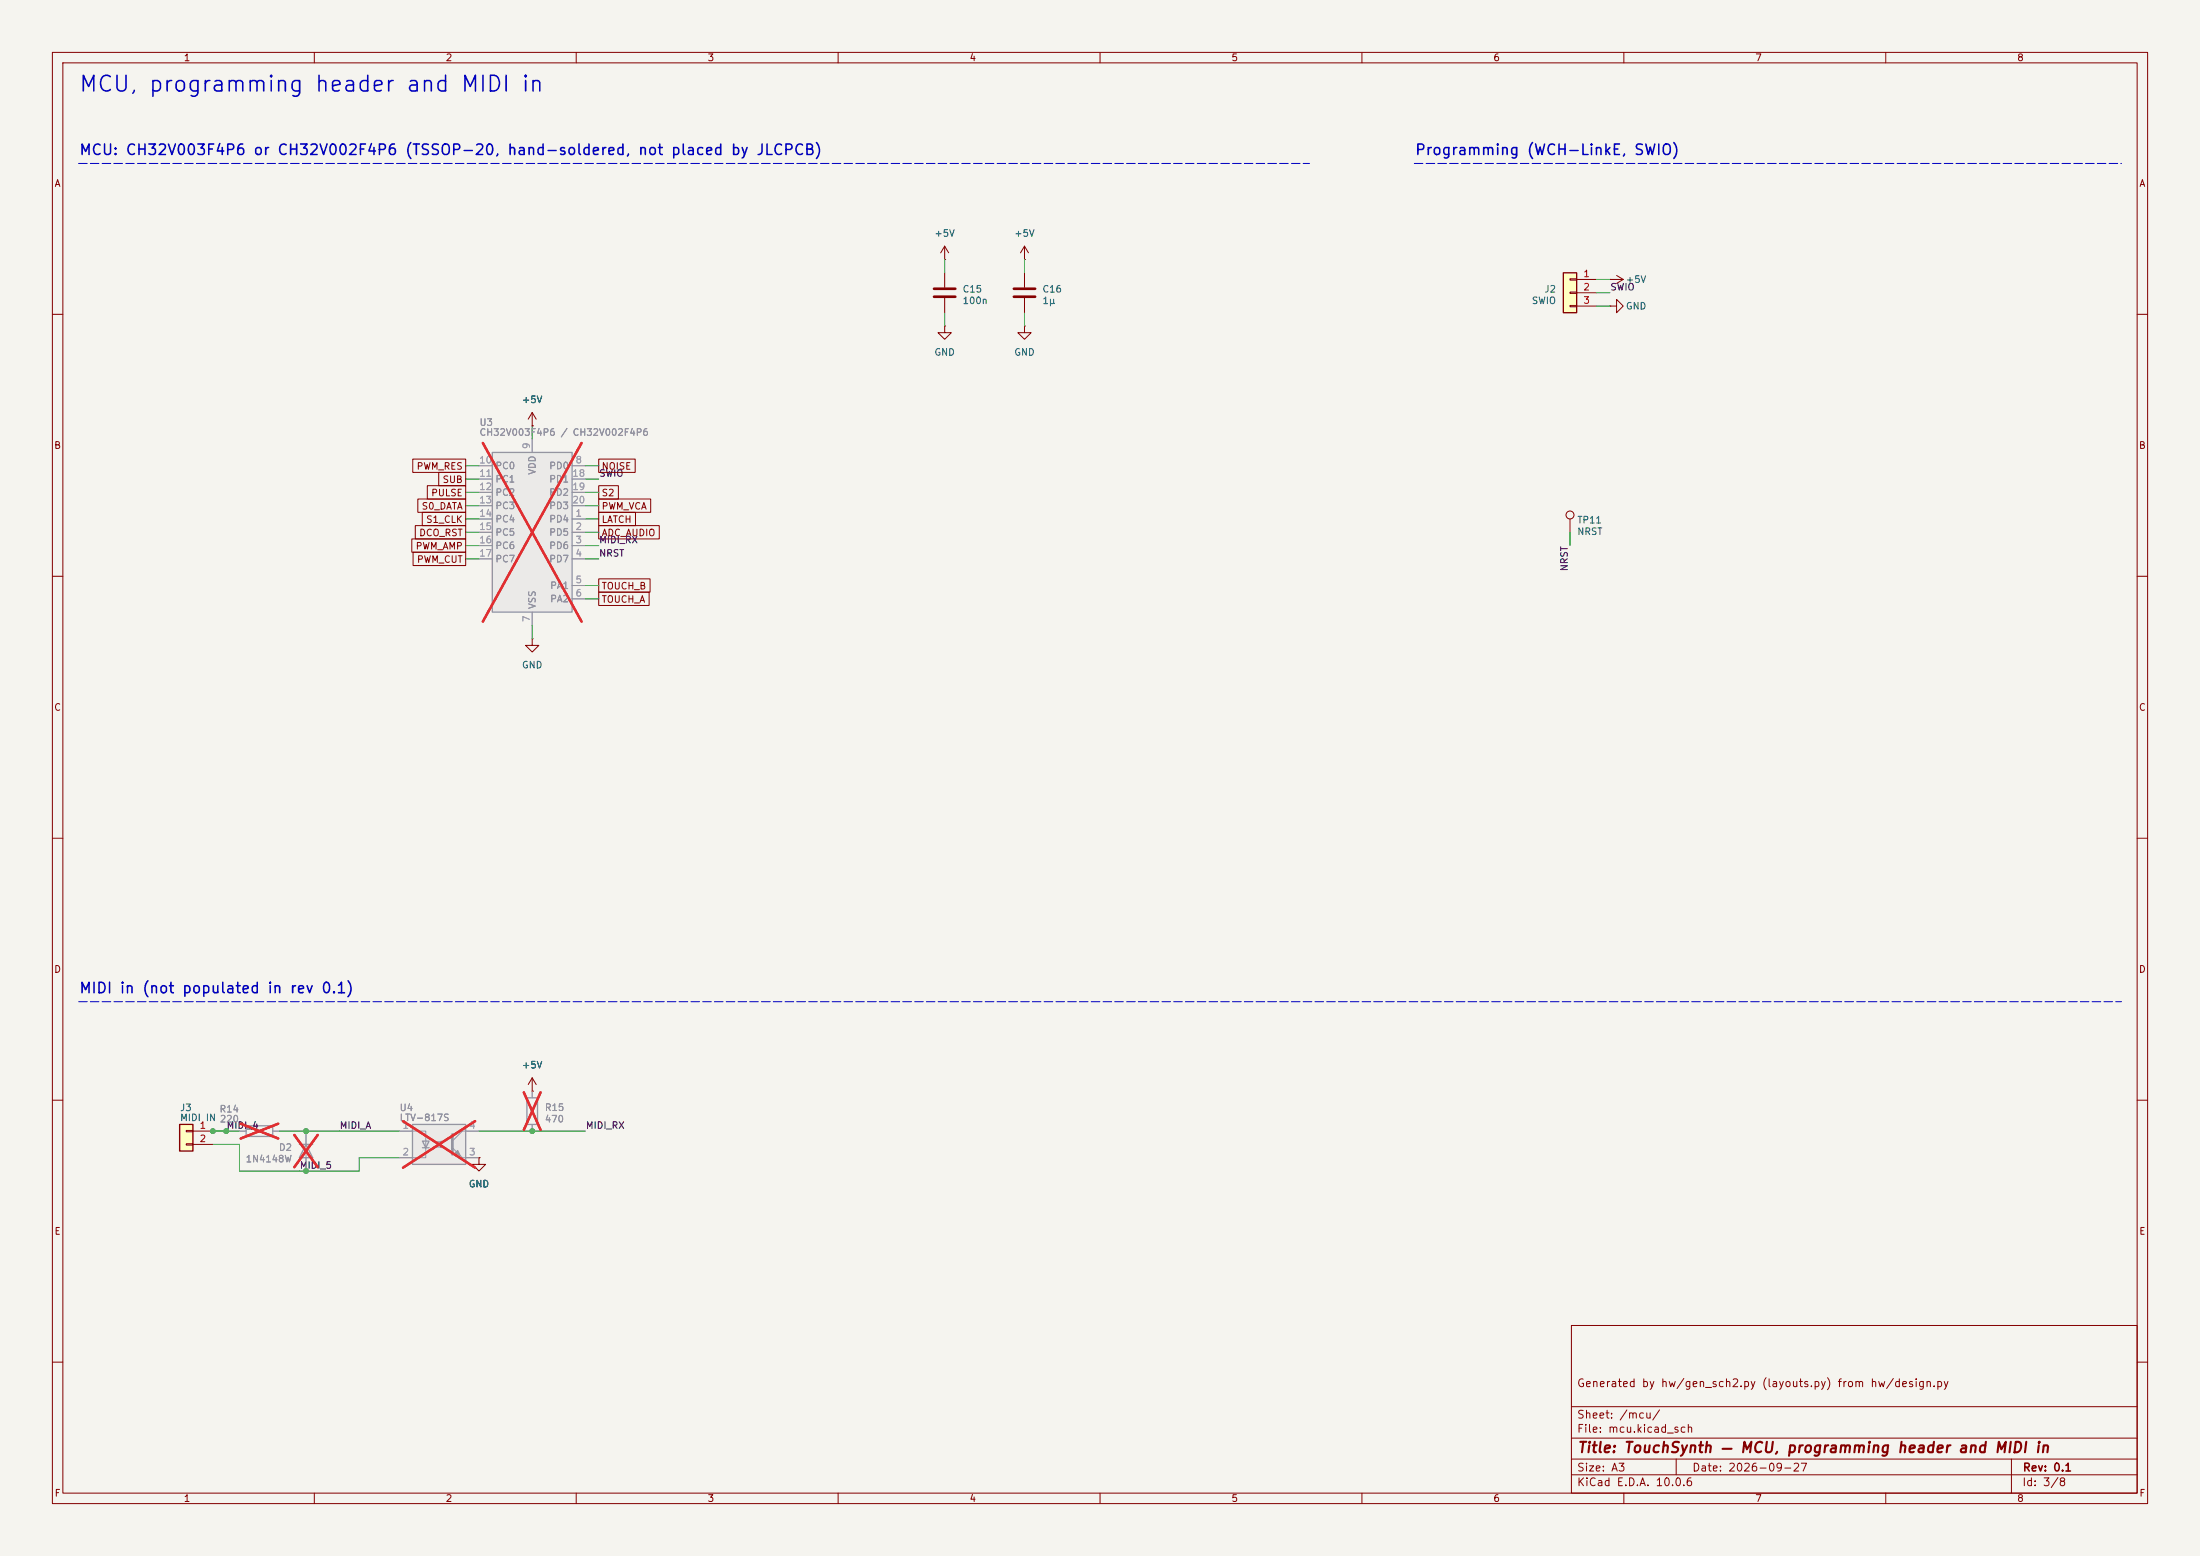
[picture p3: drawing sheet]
<svg xmlns="http://www.w3.org/2000/svg" width="420mm" height="297mm" viewBox="0 0 420 297" stroke-linecap="round" stroke-linejoin="round" font-family="sans-serif">
<path d="M0 0h420v297h-420z" fill="#f5f4ef" stroke="#f5f4ef" stroke-width=".19"/>
<g fill="none" stroke="#840000" stroke-width=".19">
<path d="M10 10h400v277h-400zM12 12h396v273h-396zM60 10v2M110 10v2M160 10v2M210 10v2M260 10v2M310 10v2M360 10v2M180.3 52.1v2.8M180.3 56.9v2.8M10 60h2"/>
<path d="M101.6 78.7l-.8 1.3M101.6 78.7l.8 1.3M101.6 78.7v2.6M408 60h2M101.6 81.3h.1M10 110h2M408 110h2M10 160h2M408 160h2M10 210h2M408 210h2M300 253h108v32h-108z"/>
<path d="M10 260h2M300 278.5h108M300 274.5h108M300 268.5h108M320 278.5v3M384 278.5v6.5M408 260h2M60 285v2M110 285v2M160 285v2M210 285v2M260 285v2"/>
<path d="M300 281.5h108M310 285v2M360 285v2"/>
</g>
<path d="M178.3 55.1h4.1M178.3 56.6h4.1" fill="none" stroke="#840000" stroke-width=".51"/>
<path d="M57.1 218.4h2.6M58.4 218.4l1.3 2.6h-2.6z" fill="none" stroke="#9c9b98" stroke-width=".25"/>
<path d="M58.4 215.9v7.6" fill="none" stroke="#9c9b98" stroke-width=".19"/>
<path d="M56.2 216.6l4.5 6.2M60.7 216.6l-4.5 6.2" fill="none" stroke="#e12e31" stroke-width=".46"/>
<path d="M298.4 52.1h2.6v7.6h-2.6z" fill="#ffffc2"/>
<path d="M298.4 52.1h2.6v7.6h-2.6z" fill="none" stroke="#840000" stroke-width=".25"/>
<g fill="none" stroke="#840000" stroke-width=".19">
<path d="M180.3 49.5h.1M180.3 47l-.7 1.3M180.3 47l.8 1.3M180.3 47v2.5M195.6 49.5h.1M195.6 47l-.8 1.3M195.6 47l.7 1.3M195.6 47v2.5M299.7 53.2h1.3v.3h-1.3zM299.7 55.8h1.3v.2h-1.3zM299.7 58.3h1.3v.2h-1.3zM301 53.3h3.8"/>
<path d="M301 55.9h3.8M301 58.4h3.8M307.3 58.4h1.3v-1.2l1.3 1.2-1.3 1.3v-1.3M307.3 58.4h.1M180.3 62.2v1.3h1.3l-1.3 1.3-1.2-1.3h1.2M180.3 62.2h.1M195.6 62.2v1.3h1.2l-1.2 1.3-1.3-1.3h1.3M195.6 62.2h.1M299.7 99.1v2.5"/>
<circle cx="299.7" cy="98.3" r=".76"/>
</g>
<path d="M47 214.9h5.1v2h-5.1z" fill="none" stroke="#9c9b98" stroke-width=".25"/>
<path d="M45.7 215.9h1.3M52.1 215.9h1.2" fill="none" stroke="#9c9b98" stroke-width=".19"/>
<path d="M45.9 214.5l7.2 2.8M53.1 214.5l-7.2 2.8" fill="none" stroke="#e12e31" stroke-width=".46"/>
<path d="M34.3 214.6h2.5v5.1h-2.5z" fill="#ffffc2"/>
<path d="M34.3 214.6h2.5v5.1h-2.5z" fill="none" stroke="#840000" stroke-width=".25"/>
<path d="M307.3 53.3h.1M307.3 53.3h2.6M308.6 52.6l1.3 .7M309.9 53.3l-1.3 .8M35.6 215.8h1.2v.2h-1.2zM35.6 218.3h1.2v.3h-1.2zM36.8 215.9h3.8M36.8 218.4h3.8M101.6 208.3h.1M101.6 205.7l-.8 1.3M101.6 205.7l.8 1.3M101.6 205.7v2.6" fill="none" stroke="#840000" stroke-width=".19"/>
<path d="M100.6 209.6h2v5h-2z" fill="none" stroke="#9c9b98" stroke-width=".25"/>
<path d="M101.6 208.3v1.3M101.6 214.6v1.3" fill="none" stroke="#9c9b98" stroke-width=".19"/>
<path d="M100 208.5l3.2 7.2M103.2 208.5l-3.2 7.2" fill="none" stroke="#e12e31" stroke-width=".46"/>
<path d="M94 86.4h15.2v30.4h-15.2z" fill="#ebeae8"/>
<path d="M94 86.4h15.2v30.4h-15.2z" fill="none" stroke="#9c9b98" stroke-width=".25"/>
<g fill="none" stroke="#9c9b98" stroke-width=".19">
<path d="M91.4 99.1h2.6M91.4 88.9h2.6M91.4 91.4h2.6M91.4 94h2.6M91.4 96.5h2.6M101.6 83.8v2.6M109.2 99.1h2.6M109.2 88.9h2.6M109.2 91.4h2.6M109.2 94h2.6M109.2 96.5h2.6M91.4 101.6h2.6"/>
<path d="M91.4 104.1h2.6M91.4 106.7h2.6M101.6 116.8v2.6M109.2 101.6h2.6M109.2 104.1h2.6M109.2 106.7h2.6M109.2 111.8h2.6M109.2 114.3h2.6"/>
</g>
<path d="M92.2 84.6l18.8 34M111 84.6l-18.8 34" fill="none" stroke="#e12e31" stroke-width=".46"/>
<path d="M101.6 121.9v1.3h1.3l-1.3 1.3-1.3-1.3h1.3M101.6 121.9h.1M91.4 221v1.2h1.3l-1.3 1.3-1.2-1.3h1.2M91.4 221h.1" fill="none" stroke="#840000" stroke-width=".19"/>
<path d="M78.7 214.6h10.2v7.6h-10.2z" fill="#ebeae8"/>
<path d="M78.7 214.6h10.2v7.6h-10.2zM80.6 217.8h1.3l-.6 1.3zM80.6 219.1h1.3" fill="none" stroke="#9c9b98" stroke-width=".25"/>
<g fill="none" stroke="#9c9b98" stroke-width=".19">
<path d="M91.4 99.1h2.6M91.4 88.9h2.6M91.4 91.4h2.6M91.4 94h2.6M91.4 96.5h2.6M101.6 83.8v2.6M109.2 99.1h2.6M109.2 88.9h2.6M109.2 91.4h2.6M109.2 94h2.6M109.2 96.5h2.6M91.4 101.6h2.6"/>
<path d="M91.4 104.1h2.6M91.4 106.7h2.6M101.6 116.8v2.6M109.2 101.6h2.6M109.2 104.1h2.6M109.2 106.7h2.6M109.2 111.8h2.6M109.2 114.3h2.6M45.7 215.9h1.3M52.1 215.9h1.2M58.4 215.9v2.5M76.2 215.9h5.1v3.3"/>
<path d="M81.3 219.1v1.9h-5.1M83.3 217.9h1.3l-.4 .2v-.3l.4 .1M83.3 218.9h1.3l-.4 .2v-.3l.4 .1M91.4 215.9h-3.1l-1.9 1.9M101.6 208.3v1.3M101.6 214.6v1.3M58.4 221v2.5M88.3 221h3.1"/>
</g>
<path d="M86.4 216.5v3.8" fill="none" stroke="#9c9b98" stroke-width=".51"/>
<g fill="#9c9b98" stroke="#9c9b98" stroke-width=".19">
<path d="M86.9 220.1l.5-.5 .5 1z"/>
<path d="M86.4 219.1l1.9 1.9z"/>
</g>
<path d="M92.2 84.6l18.8 34M111 84.6l-18.8 34M45.9 214.5l7.2 2.8M53.1 214.5l-7.2 2.8M56.2 216.6l4.5 6.2M60.7 216.6l-4.5 6.2M76.9 214l13.8 8.9M90.7 214l-13.8 8.9M100 208.5l3.2 7.2M103.2 208.5l-3.2 7.2" fill="none" stroke="#e12e31" stroke-width=".46"/>
<path d="M193.5 55.1h4.1M193.5 56.6h4.1" fill="none" stroke="#840000" stroke-width=".51"/>
<g fill="none" stroke="#840000" stroke-width=".19">
<path d="M195.6 52.1v2.8M195.6 56.9v2.8M78.8 87.6h10.1v2.6h-10.1zM79.8 95.2h9.1v2.6h-9.1zM80.6 97.8h8.3v2.5h-8.3zM81.6 92.7h7.3v2.6h-7.3zM83.8 90.2h5.1v2.5h-5.1zM101.6 81.3h.1M114.3 92.7h3.8v2.6h-3.8zM114.3 87.6h7v2.6h-7zM114.3 95.2h9.9v2.6h-9.9zM114.3 97.8h7v2.5h-7z"/>
<path d="M78.6 102.9h10.3v2.5h-10.3zM78.9 105.4h10v2.6h-10zM79.3 100.3h9.6v2.6h-9.6zM114.3 113h9.6v2.6h-9.6zM114.3 100.3h11.6v2.6h-11.6zM114.3 110.5h9.8v2.5h-9.8zM101.6 208.3h.1M91.4 221h.1"/>
</g>
<path d="M15 31.2h235M270 31.2h135M15 191.2h390" fill="none" stroke="#0000c2" stroke-width=".19" stroke-dasharray="1.6 .6"/>
<g fill="none" stroke="#009600" stroke-width=".19">
<path d="M180.3 49.5v2.6M180.3 59.7v2.5M195.6 49.5v2.6M195.6 59.7v2.5M304.8 55.9h2.5M304.8 53.3h2.5M304.8 58.4h2.5M88.9 99.1h2.5M88.9 88.9h2.5M88.9 91.4h2.5M88.9 94h2.5M88.9 96.5h2.5"/>
<path d="M101.6 81.3v2.5M111.8 99.1h2.5M111.8 88.9h2.5M111.8 91.4h2.5M111.8 94h2.5M111.8 96.5h2.5M88.9 106.7h2.5M88.9 104.1h2.5M88.9 101.6h2.5M101.6 119.4v2.5M111.8 106.7h2.5M111.8 104.1h2.5"/>
<path d="M111.8 101.6h2.5M111.8 114.3h2.5M111.8 111.8h2.5M299.7 101.6v2.5M40.6 215.9h5.1M40.6 218.4h5.1v5.1h22.9v-2.5h7.6M53.3 215.9h22.9M91.4 215.9h20.4"/>
</g>
<g fill="#009600" stroke="#009600" stroke-width=".19">
<circle cx="101.6" cy="215.9" r=".46"/>
<circle cx="58.4" cy="223.5" r=".46"/>
<circle cx="58.4" cy="215.9" r=".46"/>
<circle cx="40.6" cy="215.9" r=".46"/>
<circle cx="43.2" cy="215.9" r=".46"/>
</g>
<text font-size="3" fill="#0000c2" x="14.9" y="18.3">MCU, programming header and MIDI in</text>
<g font-size="2" fill="#0000c2">
<text x="15" y="30.1">MCU: CH32V003F4P6 or CH32V002F4P6 (TSSOP-20, hand-soldered, not placed by JLCPCB)</text>
<text x="270" y="30.1">Programming (WCH-LinkE, SWIO)</text>
<text x="15" y="190.1">MIDI in (not populated in rev 0.1)</text>
</g>
<text font-size="2" fill="#840000" x="301" y="277.8">Title: TouchSynth — MCU, programming header and MIDI in</text>
<g font-size="1.5" fill="#840000">
<text x="300.9" y="265.1">Generated by hw/gen_sch2.py (layouts.py) from hw/design.py</text>
<text x="300.9" y="273.8">File: mcu.kicad_sch</text>
<text x="300.9" y="271.1">Sheet: /mcu/</text>
<text x="300.9" y="281.2">Size: A3</text>
<text x="322.9" y="281.2">Date: 2026-09-27</text>
<text x="386" y="281.2">Rev: 0.1</text>
<text x="300.9" y="284">KiCad E.D.A. 10.0.6</text>
<text x="385.9" y="284">Id: 3/8</text>
</g>
<g font-size="1.3" fill="#840000">
<text x="35" y="12">1</text>
<text x="85" y="12">2</text>
<text x="135" y="12">3</text>
<text x="185" y="12">4</text>
<text x="235" y="12">5</text>
<text x="285" y="12">6</text>
<text x="335" y="12">7</text>
<text x="385" y="12">8</text>
<text x="10.3" y="36">A</text>
<text x="408.3" y="36">A</text>
<text x="10.2" y="86">B</text>
<text x="79.4" y="90">PWM_RES</text>
<text x="114.7" y="90">NOISE</text>
<text x="408.2" y="86">B</text>
<text x="82.2" y="95">PULSE</text>
<text x="84.4" y="92.5">SUB</text>
<text x="114.7" y="95">S2</text>
<text x="80.4" y="97.6">S0_DATA</text>
<text x="81.2" y="100.1">S1_CLK</text>
<text x="114.7" y="97.6">PWM_VCA</text>
<text x="114.7" y="100.1">LATCH</text>
<text x="79.2" y="105.2">PWM_AMP</text>
<text x="79.5" y="107.7">PWM_CUT</text>
<text x="79.9" y="102.7">DCO_RST</text>
<text x="114.7" y="102.7">ADC_AUDIO</text>
<text x="114.7" y="112.8">TOUCH_B</text>
<text x="114.7" y="115.4">TOUCH_A</text>
<text x="10.2" y="136">C</text>
<text x="408.2" y="136">C</text>
<text x="10.2" y="186">D</text>
<text x="408.2" y="186">D</text>
<text x="10.3" y="236">E</text>
<text x="408.3" y="236">E</text>
<text x="10.3" y="286">F</text>
<text x="35" y="287">1</text>
<text x="85" y="287">2</text>
<text x="135" y="287">3</text>
<text x="185" y="287">4</text>
<text x="235" y="287">5</text>
<text x="285" y="287">6</text>
<text x="335" y="287">7</text>
<text x="385" y="287">8</text>
<text x="408.3" y="286">F</text>
</g>
<g font-size="1.3" fill="#006464">
<text x="178.3" y="45.5">+5V</text>
<text x="193.5" y="45.5">+5V</text>
<text x="183.7" y="56.1">C15</text>
<text x="183.7" y="58.3">100n</text>
<text x="198.9" y="56.1">C16</text>
<text x="198.9" y="58.3">1µ</text>
<text x="292.3" y="58.3">SWIO</text>
<text x="294.7" y="56.1">J2</text>
<text x="310.3" y="59.4">GND</text>
<text x="310.3" y="54.3">+5V</text>
<text x="178.3" y="68.2">GND</text>
<text x="193.5" y="68.2">GND</text>
<text x="99.5" y="77.2">+5V</text>
<text x="301" y="100.2">TP11</text>
<text x="301" y="102.4">NRST</text>
<text x="99.5" y="127.9">GND</text>
<text x="99.5" y="204.2">+5V</text>
<text x="34.3" y="212.4">J3</text>
<text x="34.3" y="214.3">MIDI IN 220</text>
<text x="89.4" y="226.9">GND</text>
</g>
<g font-size="1.3" fill="#a90000">
<text x="302.2" y="53.2">1</text>
<text x="302.2" y="55.7">2</text>
<text x="302.2" y="58.3">3</text>
<text x="38" y="215.8">1</text>
<text x="38" y="218.3">2</text>
</g>
<g font-size="1.3" fill="#0f0f0f">
<text x="307.3" y="55.8">SWIO</text>
<text x="114.3" y="91.3">SWIO</text>
<text x="114.3" y="106.6">NRST</text>
<text x="114.3" y="104">MIDI_RX</text>
<text x="299.6" y="109.1" transform="rotate(-90 299.6 109.1)">NRST</text>
<text x="43.2" y="215.8">MIDI_4</text>
<text x="64.7" y="215.8">MIDI_A</text>
<text x="111.7" y="215.8">MIDI_RX</text>
<text x="57.1" y="223.4">MIDI_5</text>
</g>
<g font-size="1.3" fill="#939391">
<text x="91.4" y="81.6">U3</text>
<text x="91.4" y="83.5">CH32V003F4P6 / CH32V002F4P6</text>
<text x="94.5" y="89.9">PC0</text>
<text x="104.7" y="89.9">PD0</text>
<text x="94.5" y="92.4">PC1</text>
<text x="94.5" y="94.9">PC2</text>
<text x="102.6" y="90.7" transform="rotate(-90 102.6 90.7)">VDD</text>
<text x="104.7" y="92.4">PD1</text>
<text x="104.7" y="94.9">PD2</text>
<text x="94.5" y="97.5">PC3</text>
<text x="94.5" y="100">PC4</text>
<text x="104.7" y="100">PD4</text>
<text x="104.7" y="97.5">PD3</text>
<text x="94.5" y="102.6">PC5</text>
<text x="94.5" y="105.1">PC6</text>
<text x="94.5" y="107.6">PC7</text>
<text x="104.7" y="102.6">PD5</text>
<text x="104.7" y="105.1">PD6</text>
<text x="104.7" y="107.6">PD7</text>
<text x="104.9" y="112.7">PA1</text>
<text x="102.6" y="116.4" transform="rotate(-90 102.6 116.4)">VSS</text>
<text x="104.9" y="115.3">PA2</text>
<text x="41.8" y="212.6">R14</text>
<text x="41.9" y="214.5">220</text>
<text x="76.2" y="212.4">U4</text>
<text x="76.2" y="214.3">LTV-817S</text>
<text x="103.9" y="212.4">R15</text>
<text x="103.9" y="214.6">470</text>
<text x="53.1" y="220">D2</text>
<text x="46.8" y="222.2">1N4148W</text>
</g>
<g font-size="1.3" fill="#a5a4a2">
<text x="91.4" y="88.8">10</text>
<text x="101.5" y="85.8" transform="rotate(-90 101.5 85.8)">9</text>
<text x="109.8" y="88.8">8</text>
<text x="91.4" y="91.3">11</text>
<text x="91.4" y="93.8">12</text>
<text x="109.2" y="91.3">18</text>
<text x="109.2" y="93.8">19</text>
<text x="91.4" y="96.4">13</text>
<text x="91.4" y="98.9">14</text>
<text x="91.4" y="101.5">15</text>
<text x="109.2" y="96.4">20</text>
<text x="109.8" y="98.9">1</text>
<text x="109.8" y="101.5">2</text>
<text x="91.4" y="104">16</text>
<text x="91.4" y="106.5">17</text>
<text x="109.8" y="104">3</text>
<text x="109.8" y="106.5">4</text>
<text x="109.8" y="111.6">5</text>
<text x="101.5" y="118.8" transform="rotate(-90 101.5 118.8)">7</text>
<text x="109.8" y="114.2">6</text>
<text x="76.7" y="215.8">1</text>
<text x="89.4" y="215.8">4</text>
<text x="76.7" y="220.8">2</text>
<text x="89.4" y="220.8">3</text>
</g>
</svg>
